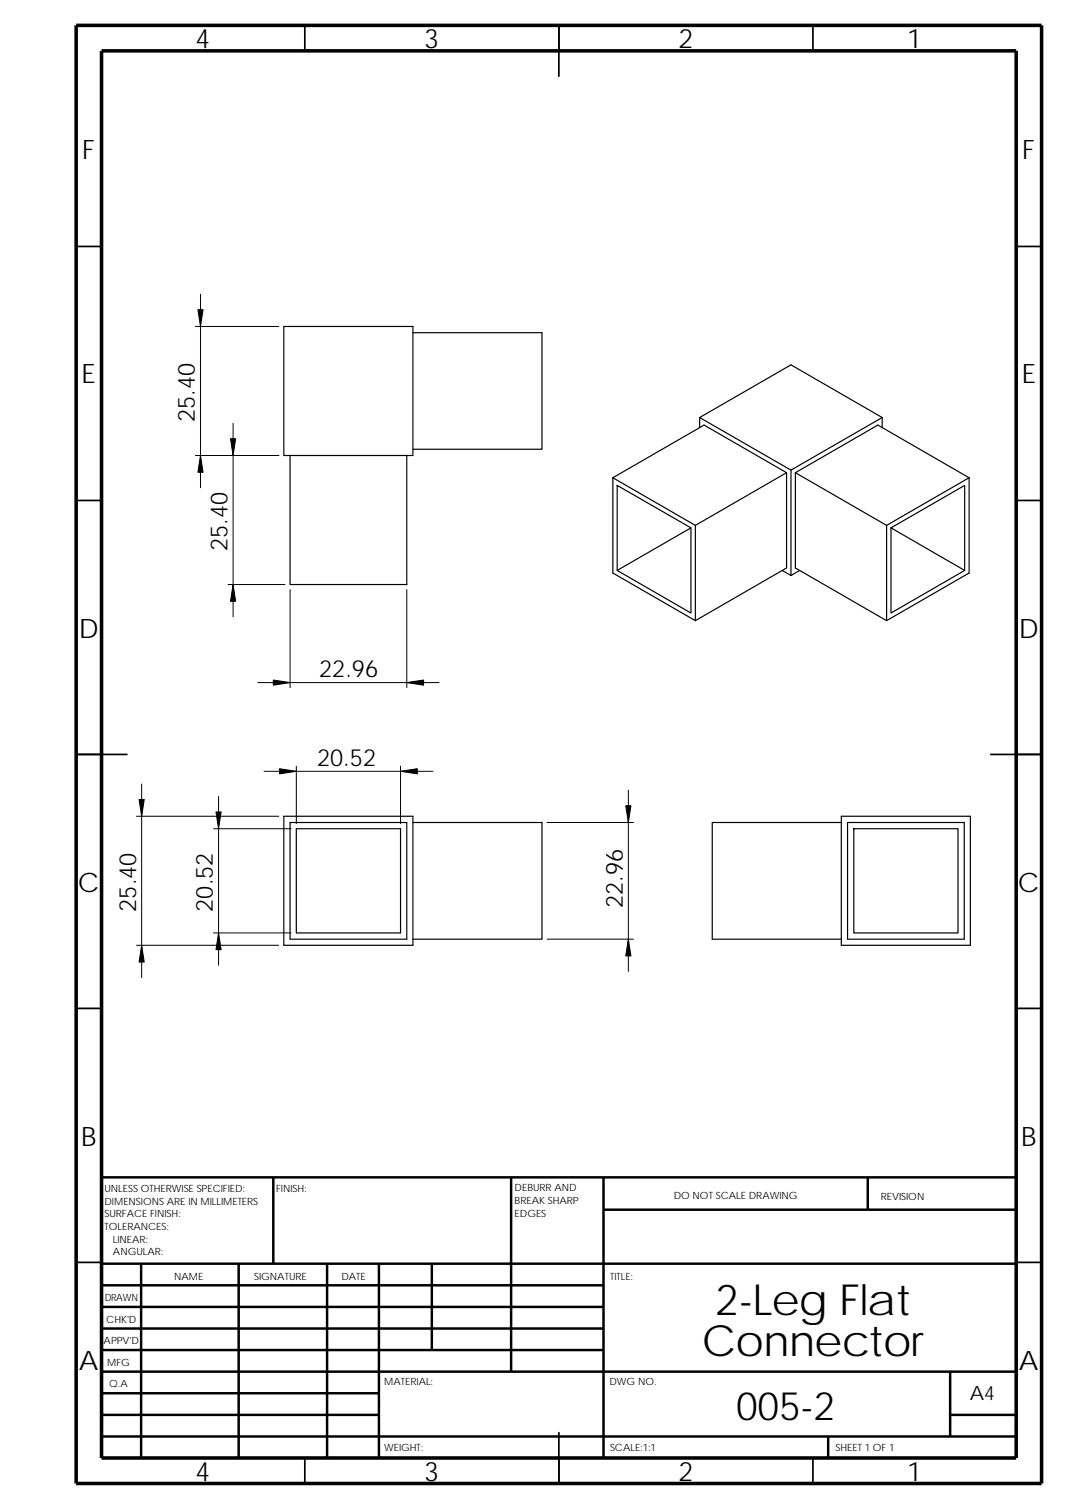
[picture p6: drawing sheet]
<svg xmlns="http://www.w3.org/2000/svg" width="210mm" height="297mm" viewBox="0 0 210 297" stroke-linecap="round" stroke-linejoin="round" font-family="sans-serif">
<g fill="none" stroke="#000" stroke-width=".34">
<path d="M60 5v5M110 5v10M160 5v5M15 48.5h5M200 48.5h5M15 98.5h5M200 98.5h5M15 148.5h10M195 148.5h10M15 198.5h5M200 198.5h5M15 248.5h5"/>
<path d="M200 248.5h5M60 287v5M110 282v10M160 287v5"/>
</g>
<g fill="none" stroke="#000" stroke-width=".49">
<path d="M53.8 231.8v17M100.6 231.8v38.2M118.8 238.1h81.2M118.8 231.8v55.2M170.8 231.8v6.3M200 231.8h-180v55.2M20 248.8h180M20 257.3h98.8M20 253h98.8M27.8 248.8v38.2M47 248.8v38.2M64.4 248.8v38.2"/>
<path d="M74.6 248.8v38.2M85 248.8v16.9M20 278.5h54.6M20 270h180M20 274.3h54.6M20 265.7h98.8M20 261.5h98.8M187 270v12.8M187 278.5h13M20 282.8h180M163 282.8v4.2"/>
</g>
<path d="M15 5h190v287h-190zM20 10h180v277h-180z" fill="none" stroke="#000" stroke-width=".7" stroke-linecap="butt"/>
<g fill="none" stroke="#000" stroke-width=".23">
<path d="M55.9 64.3h25.4v25.4h-25.4zM81.3 65.5h25.4v22.9h-25.4M57.1 89.7v25.4h23v-25.4M120.6 94l16.2 9.4M120.6 94v18.8l16.2 9.4M121.5 95.5l14.5 8.4v16.8l-14.5-8.4zM137.7 82.2v2M154.8 93v18.8l-18 10.4M154.8 93l-18 10.4M154.8 93l-16.2-9.3-18 10.3M155.7 92.5v20.8M156.5 93v18.8l18 10.4v-18.8"/>
<path d="M156.5 93l16.3-9.3 17.9 10.3M156.5 93l18 10.4 16.2-9.4M173.6 82.2l-17.9 10.3M173.6 82.2l-17.9-10.4-18 10.4 18 10.3M173.6 82.2v2M190.7 94v18.8l-16.2 9.4M136 103.9l-14.5 8.4M136.8 103.4v18.8M153.9 112.3l1.8 1M157.4 112.3l-1.7 1M175.3 103.9l14.5-8.4v16.8l-14.5 8.4zM175.3 103.9l14.5 8.4"/>
<path d="M55.9 160.7h25.4v25.4h-25.4zM57.1 161.9h23v23h-23zM58.3 163.1h20.5v20.5h-20.5zM81.3 161.9h25.4v23h-25.4M165.6 161.9h-25.4v23h25.4M165.6 160.7h25.4v25.4h-25.4zM166.8 161.9h23v23h-23zM168 163.1h20.5v20.5h-20.5z"/>
</g>
<g fill="none" stroke="#000" stroke-width=".2">
<path d="M39.5 57.9v38.1M38.5 64.3h16.4M38.5 89.7h16.4M45.9 83.3v38.1M44.9 115.1h11.2M57.1 116.1v19.3M80.1 116.1v19.3M50.7 134.4h35.7M27.9 154.3v38.1M43 156.8v33.2M52 151.8h33.2M58.3 150.8v11.3"/>
<path d="M78.8 150.8v11.3M123.7 155.6v35.6M26.9 160.7h28M42 163.1h15.3M107.7 161.9h17M26.9 186.1h28M42 183.6h15.3M107.7 184.9h17"/>
</g>
<g fill="#000" stroke="#000" stroke-width=".2">
<path d="M38.9 61h1.1l-.5 3.3z" fill-rule="evenodd"/>
<path d="M39.5 89.7l.5 3.3h-1.1z" fill-rule="evenodd"/>
<path d="M45.4 86.4h1l-.5 3.3z" fill-rule="evenodd"/>
<path d="M45.9 115.1l.5 3.3h-1z" fill-rule="evenodd"/>
<path d="M53.8 133.9l3.3 .5-3.3 .5z" fill-rule="evenodd"/>
<path d="M80.1 134.4l3.3-.5v1z" fill-rule="evenodd"/>
<path d="M55 151.3l3.3 .5-3.3 .5z" fill-rule="evenodd"/>
<path d="M78.8 151.8l3.3-.5v1z" fill-rule="evenodd"/>
<path d="M27.4 157.4h1l-.5 3.3z" fill-rule="evenodd"/>
<path d="M42.5 159.8h1l-.5 3.3z" fill-rule="evenodd"/>
<path d="M123.1 158.6h1.1l-.5 3.3z" fill-rule="evenodd"/>
<path d="M27.9 186.1l.5 3.3h-1z" fill-rule="evenodd"/>
<path d="M43 183.6l.5 3.3h-1z" fill-rule="evenodd"/>
<path d="M123.7 184.9l.5 3.3h-1.1z" fill-rule="evenodd"/>
</g>
<g font-size="8.4">
<text x="140.8" y="258.8">2-Leg Flat</text>
<text x="138.1" y="266.9">Connector</text>
</g>
<text font-size="7.7" x="144.9" y="279.5">005-2</text>
<g font-size="5.3">
<text x="38.5" y="9.5">4</text>
<text x="83.5" y="9.5">3</text>
<text x="133.5" y="9.5">2</text>
<text x="178.5" y="9.5">1</text>
<text x="16.2" y="31.2">F</text>
<text x="201.2" y="31.2">F</text>
<text x="16.1" y="75.5">E</text>
<text x="201.1" y="75.5">E</text>
<text x="15.5" y="125.5">D</text>
<text x="200.5" y="125.5">D</text>
<text x="15.3" y="175.5">C</text>
<text x="200.3" y="175.5">C</text>
<text x="16" y="225.5">B</text>
<text x="201" y="225.5">B</text>
<text x="15.5" y="269.7">A</text>
<text x="200.5" y="269.7">A</text>
<text x="38.5" y="291.5">4</text>
<text x="83.5" y="291.5">3</text>
<text x="133.5" y="291.5">2</text>
<text x="178.5" y="291.5">1</text>
</g>
<g font-size="4.7">
<text x="38.4" y="83.1" transform="rotate(-90 38.4 83.1)">25.40</text>
<text x="44.8" y="108.4" transform="rotate(-90 44.8 108.4)">25.40</text>
<text x="62.8" y="133.3">22.96</text>
<text x="62.4" y="150.8">20.52</text>
<text x="26.8" y="179.4" transform="rotate(-90 26.8 179.4)">25.40</text>
<text x="41.9" y="179.4" transform="rotate(-90 41.9 179.4)">20.52</text>
<text x="122.6" y="178.8" transform="rotate(-90 122.6 178.8)">22.96</text>
</g>
<text font-size="3.9" x="190.8" y="275.5">A4</text>
<g font-size="2">
<text x="20.6" y="234.6">UNLESS OTHERWISE SPECIFIED:</text>
<text x="20.6" y="237.1">DIMENSIONS ARE IN MILLIMETERS</text>
<text x="20.6" y="239.6">SURFACE FINISH:</text>
<text x="54.4" y="234.6">FINISH:</text>
<text x="101.3" y="234.5">DEBURR AND</text>
<text x="101.3" y="239.5">EDGES</text>
<text x="101.3" y="237">BREAK SHARP</text>
<text x="132.6" y="236">DO NOT SCALE DRAWING</text>
<text x="173.3" y="236.2">REVISION</text>
<text x="20.6" y="242.1">TOLERANCES:</text>
<text x="22.2" y="244.6">LINEAR:</text>
<text x="22.2" y="247.1">ANGULAR:</text>
<text x="50" y="252">SIGNATURE</text>
<text x="67.2" y="252">DATE</text>
<text x="120.1" y="252">TITLE:</text>
<text x="20.6" y="256.2">DRAWN</text>
<text x="34.3" y="252">NAME</text>
<text x="20.9" y="260.4">CHK'D</text>
<text x="20.4" y="264.5">APPV'D</text>
<text x="21.1" y="268.8">MFG</text>
<text x="21.5" y="273">Q.A</text>
<text x="75.6" y="272.5">MATERIAL:</text>
<text x="119.9" y="272.5">DWG NO.</text>
<text x="75.6" y="285.6">WEIGHT:</text>
<text x="120.1" y="285.6">SCALE:1:1</text>
<text x="164.4" y="285.6">SHEET 1 OF 1</text>
</g>
</svg>
